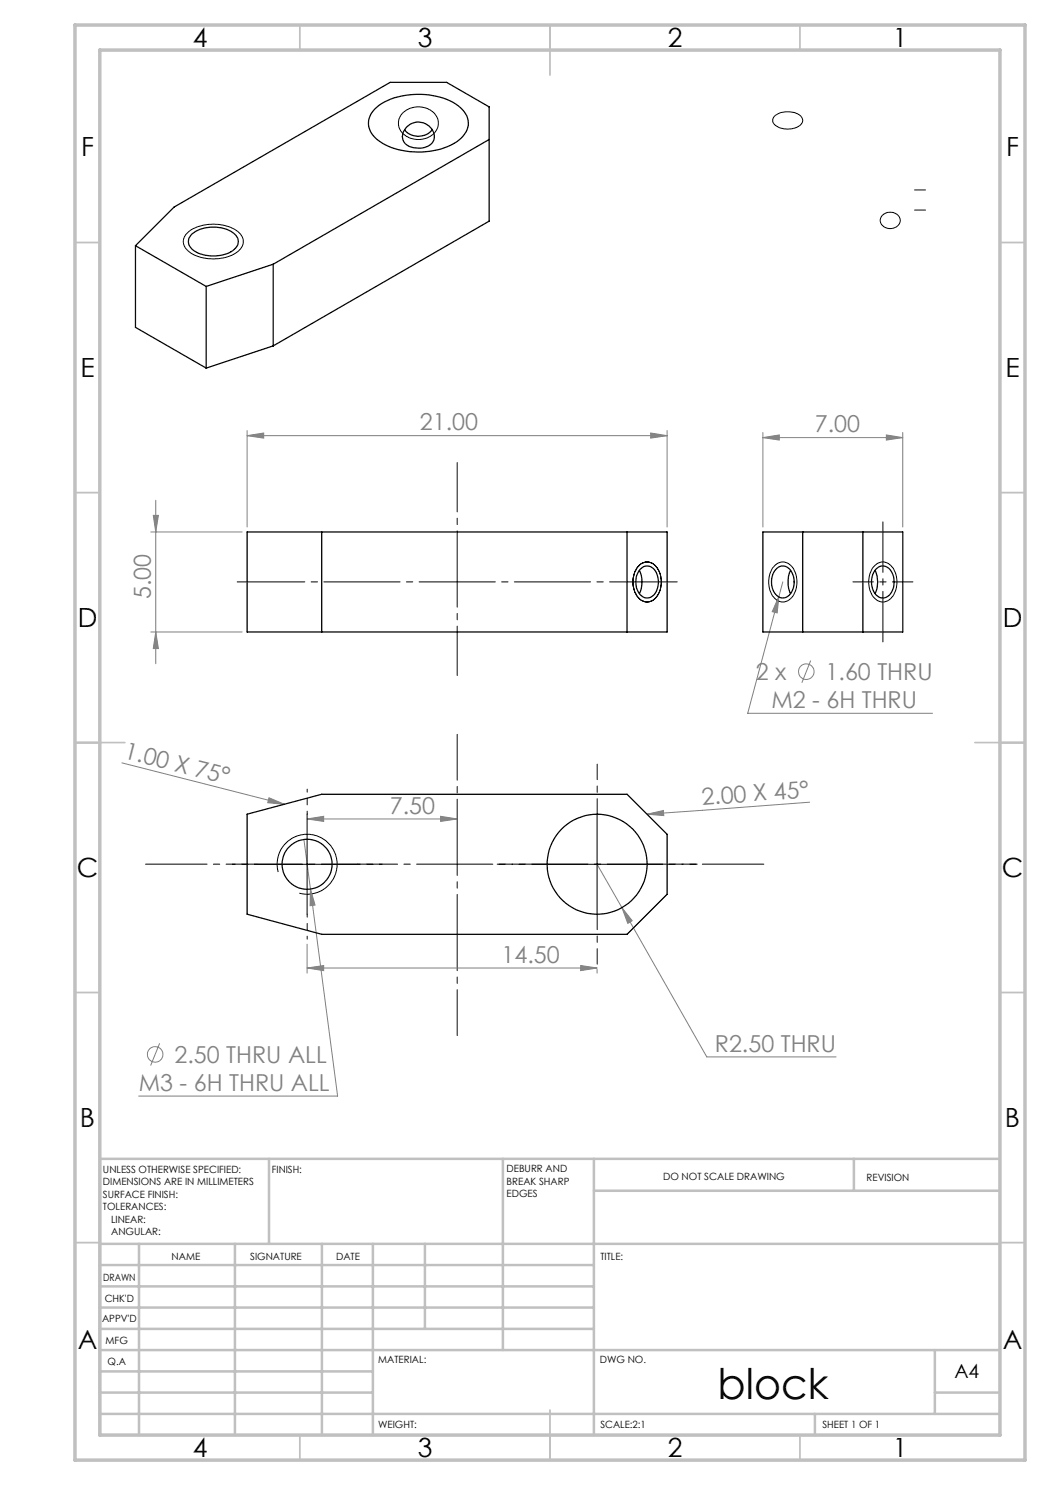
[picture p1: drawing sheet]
<svg xmlns="http://www.w3.org/2000/svg" width="210mm" height="297mm" viewBox="0 0 210 297" stroke-linecap="round" stroke-linejoin="round" font-family="sans-serif">
<g fill="none" stroke="#808080" stroke-width=".2">
<path d="M49.4 87.1l3.3-.5v1zM49.4 86.1v19.3M49.4 87.1h84M130.1 86.6l3.3 .5-3.3 .5zM133.4 86.1v19.3M152.6 87.5l3.3-.5v1zM152.6 86.5v18.9M152.6 87.5h28M177.3 87l3.3 .5-3.3 .5zM180.6 86.5v18.9M30.2 106.4h18.2M30.7 103.1h1l-.5 3.3z"/>
<path d="M31.2 100v32.7M155.8 119.3l-.4 3.3-1-.3zM156.6 116.4l-7.1 26.3h37M30.2 126.4h18.2M31.2 126.4l.5 3.3h-1zM162.1 132.1l-1.7 4.5M24.4 152.6l32.5 8.3M53.8 159.6l3.1 1.3-3.3-.4zM60.8 167.9l6.7 51.3h-39.8M61.4 163.8l3.3-.5v1zM61.4 163.8h30M62.1 177.8l.9 3.2-1 .1z"/>
<path d="M88.1 163.3l3.3 .5-3.3 .5zM119.4 172.9l22 38.5h25.8M129.4 162.8l3.3-.7 .1 1zM161.9 160.4l-32.5 2.4M61.4 193.6l3.3-.5v1zM61.4 188.8v5.8M61.4 193.6h58M116.1 193.1l3.3 .5-3.3 .5zM119.4 193.8v.8M124.4 181.5l2 2.6-.8 .6zM31.9 208.7l-1.8 4.4"/>
<circle cx="161.3" cy="134.3" r="1.55"/>
<circle cx="31" cy="210.9" r="1.55"/>
</g>
<g fill="none" stroke="#000" stroke-width=".2">
<path d="M80.5 22.7a4.4 4.4 0 0 1 7 1 3.4 3.4 0 0 1-3.3 4.2 3.8 3.8 0 0 1-4.5-3 2.75 2.75 0 0 1 .8-2.2zM155.1 23.1a4.3 4.3 0 0 1 5.2 .4 1.42 1.42 0 0 1-1 2 4.1 4.1 0 0 1-4.6-.9l-.1-.2a1.23 1.23 0 0 1 .5-1.3zM182.9 38h2.2M37.4 46.7a8.5 8.5 0 0 1 8.1-1.4 3.8 3.8 0 0 1 3.1 2.9 3.5 3.5 0 0 1-2.8 3.1 8.8 8.8 0 0 1-8.2-1.2 2.22 2.22 0 0 1-.2-3.4zM176.5 43.1a2.09 2.09 0 0 1 2.1-.6 2.09 2.09 0 0 1 1.5 1.7 2.06 2.06 0 0 1-2.1 1.5 2.06 2.06 0 0 1-2-1.7zM182.9 42h2.2M127.9 113a2.41 2.41 0 0 1 3.9 1.2 4.8 4.8 0 0 1-1.4 6 2.56 2.56 0 0 1-3.5-1.9 5.1 5.1 0 0 1 1-5.3zM154.9 113.2a2.31 2.31 0 0 1 3.9 .8 4.8 4.8 0 0 1-1.2 6.2 2.52 2.52 0 0 1-3.5-1.9 5.1 5.1 0 0 1 .8-5.1zM174.7 113.4a2.33 2.33 0 0 1 2.3-1 2.33 2.33 0 0 1 1.8 1.6 4.8 4.8 0 0 1-1.2 6.2 2.52 2.52 0 0 1-3.5-1.9 5.3 5.3 0 0 1 .6-4.9zM51.4 172.9h20M55.6 174.4a6 6 0 0 1 5.3-7.5 6 6 0 0 1 6.5 6.5 6 6 0 0 1-7.5 5.2M61.4 162.8v20"/>
<path d="M109.4 172.9h20M119.4 162.8v20"/>
</g>
<path d="M29.1 172.8h123.7" fill="none" stroke="#000" stroke-width=".2" stroke-dasharray="15.2 1.3 1.3 1.3" stroke-dashoffset="2.9"/>
<path d="M91.4 207.1v-60.2" fill="none" stroke="#000" stroke-width=".2" stroke-dasharray="15.2 1.3 1.3 1.3" stroke-dashoffset="6.1"/>
<path d="M47.4 116.4h88" fill="none" stroke="#000" stroke-width=".2" stroke-dasharray="15.2 1.3 1.3 1.3" stroke-dashoffset="1.7"/>
<path d="M91.4 135.1v-42.6" fill="none" stroke="#000" stroke-width=".2" stroke-dasharray="15.2 1.3 1.3 1.3" stroke-dashoffset="5.4"/>
<path d="M176.6 128.4v-24" fill="none" stroke="#000" stroke-width=".2" stroke-dasharray="15.2 1.3 1.3 1.3" stroke-dashoffset="5.1"/>
<path d="M182.6 116.4h-12" fill="none" stroke="#000" stroke-width=".2" stroke-dasharray="15.2 1.3 1.3 1.3" stroke-dashoffset="11.1"/>
<g fill="none" stroke="#c0c0c0" stroke-width=".35">
<path d="M60 5v5M110 5v10M160 5v5M15 48.5h5M200 48.5h5M15 98.5h5M200 98.5h5M15 148.5h10M195 148.5h10M15 198.5h5M200 198.5h5M15 248.5h5"/>
<path d="M200 248.5h5M60 287v5M110 282v10M160 287v5"/>
</g>
<g fill="none" stroke="#c0c0c0" stroke-width=".5">
<path d="M53.8 231.8v17M100.6 231.8v38.2M118.8 231.8v55.2M118.8 238.2h81.2M170.8 231.8v6.4M200 231.8h-180v55.2M20 248.8h180M20 257.3h98.8M20 253h98.8M27.8 248.8v38.2M47 248.8v38.2M64.4 248.8v38.2"/>
<path d="M74.6 248.8v38.2M85 248.8v17M20 265.8h98.8M20 261.5h98.8M20 278.5h54.6M20 274.3h54.6M20 270h180M187 278.5h13M187 270v12.8M20 282.8h180M163 282.8v4.2"/>
</g>
<path d="M15 5h190v287h-190zM20 10h180v277h-180z" fill="none" stroke="#c0c0c0" stroke-width=".7"/>
<path d="M109.4 172.8h-10M119.4 162.8v-10M129.4 172.8h10M119.4 182.8v10" fill="none" stroke="#000" stroke-width=".2" stroke-dasharray="15.2 1.3 1.3 1.3" stroke-dashoffset="12.1"/>
<path d="M51.4 172.8h-5M61.4 162.8v-5M71.4 172.8h5M61.4 182.8v5" fill="none" stroke="#000" stroke-width=".2" stroke-dasharray="15.2 1.3 1.3 1.3" stroke-dashoffset="14.6"/>
<g fill="#808080">
<path d="M53.8 159.6l3.1 1.3-3.3-.4z"/>
<path d="M129.4 162.8l3.3-.7 .1 1z"/>
<path d="M88.1 163.3l3.3 .5-3.3 .5zM61.4 163.8l3.3-.5v1zM116.1 193.1l3.3 .5-3.3 .5zM61.4 193.6l3.3-.5v1zM177.3 87l3.3 .5-3.3 .5zM152.6 87.5l3.3-.5v1z"/>
<path d="M49.4 87.1l3.3-.5v1zM130.1 86.6l3.3 .5-3.3 .5zM62.1 177.8l-.1 3.3 1-.1zM124.4 181.5l1.2 3.2 .8-.6zM155.8 119.3l-1.4 3 1 .3z"/>
<path d="M31.2 126.4l.5 3.3h-1zM30.7 103.1h1l-.5 3.3z"/>
</g>
<g fill="none" stroke="#000" stroke-width=".25">
<path d="M74.9 21.8a12.6 12.6 0 0 1 9.3-2.9 12.1 12.1 0 0 1 8.3 3 3.8 3.8 0 0 1-.3 5.8 14.1 14.1 0 0 1-11.7 2.4 8.9 8.9 0 0 1-6.4-3.8 3.7 3.7 0 0 1 .8-4.5zM81.3 25.4a3.2 3.2 0 0 1 3.5-.8 3.2 3.2 0 0 1 2.1 3 2.84 2.84 0 0 1-3.3 2 3 3 0 0 1-3-1.5 2.49 2.49 0 0 1 .7-2.7zM86.5 25.9a3.6 3.6 0 0 1-5.6 .1M97.8 27.9l-43.2 24.9M27.1 49.1l14.1 8.2M27.1 49.1l7.7-7.7 43.2-24.9h11.3l8.5 4.9v22.8l-43.2 25M27.1 49.1v16.4l14.1 8.1M38.4 46.8a7.4 7.4 0 0 1 8.5 0 2.06 2.06 0 0 1-.7 3.5 7.5 7.5 0 0 1-7.8-.5 1.96 1.96 0 0 1 0-3zM41.2 57.3v16.3M54.6 52.8l-13.4 4.5M54.6 52.8v16.4M54.6 69.2l-13.4 4.4"/>
<path d="M49.4 106.4h84v20h-84zM64.3 106.4v20M125.4 106.4v20M127.9 114.1a5.6 5.6 0 0 1 0 4.6M128 113.9a1.91 1.91 0 0 1 1.9-.6 1.91 1.91 0 0 1 1.4 1.4 3.9 3.9 0 0 1-1.2 4.7 2.07 2.07 0 0 1-2.7-1.5 4.2 4.2 0 0 1 .6-4zM152.6 106.4h28v20h-28zM155.2 113.9a1.89 1.89 0 0 1 1.9-.6 1.89 1.89 0 0 1 1.4 1.4 3.8 3.8 0 0 1-1.2 4.7 2.14 2.14 0 0 1-2.9-1.9 4 4 0 0 1 .8-3.6zM158.1 114.1a5.4 5.4 0 0 0 0 4.6M160.5 106.4v20M172.6 106.4v20M175 114.1a5.6 5.6 0 0 1 0 4.6M175.2 113.9a1.91 1.91 0 0 1 1.9-.6 1.91 1.91 0 0 1 1.4 1.4 3.8 3.8 0 0 1-1.2 4.7 2.14 2.14 0 0 1-2.9-1.9 4.1 4.1 0 0 1 .8-3.6z"/>
<path d="M49.4 162.8l14.9-3.9h61.1l8 8v12l-8 8h-61.1l-14.9-4.1z"/>
<circle cx="61.4" cy="172.8" r="5"/>
<circle cx="119.4" cy="172.8" r="10"/>
</g>
<text font-size="8.5" x="143.5" y="279.7">block</text>
<g font-size="5.3">
<text x="38.5" y="9.5">4</text>
<text x="83.5" y="9.5">3</text>
<text x="133.6" y="9.5">2</text>
<text x="178.6" y="9.5">1</text>
<text x="16.2" y="31.3">F</text>
<text x="201.2" y="31.3">F</text>
<text x="16.1" y="75.5">E</text>
<text x="201.1" y="75.5">E</text>
<text x="15.5" y="125.5">D</text>
<text x="200.5" y="125.5">D</text>
<text x="15.4" y="175.5">C</text>
<text x="200.4" y="175.5">C</text>
<text x="16" y="225.5">B</text>
<text x="201" y="225.5">B</text>
<text x="15.5" y="269.8">A</text>
<text x="200.5" y="269.8">A</text>
<text x="38.5" y="291.5">4</text>
<text x="83.5" y="291.5">3</text>
<text x="133.6" y="291.5">2</text>
<text x="178.6" y="291.5">1</text>
</g>
<g font-size="4.7" fill="#808080">
<text x="84" y="86.1">21.00</text>
<text x="163" y="86.5">7.00</text>
<text x="30.2" y="119.8" transform="rotate(-90 30.2 119.8)">5.00</text>
<text x="151.1" y="136">2 x</text>
<text x="165.1" y="136">1.60 THRU</text>
<text x="154.3" y="141.6">M2 - 6H THRU</text>
<text x="24.6" y="151.6" transform="rotate(14 24.6 151.6)">1.00 X 75°</text>
<text x="140.4" y="161" transform="rotate(-4 140.4 161)">2.00 X 45°</text>
<text x="78" y="162.8">7.50</text>
<text x="100.3" y="192.6">14.50</text>
<text x="34.9" y="212.6">2.50 THRU ALL</text>
<text x="143" y="210.4">R2.50 THRU</text>
<text x="27.8" y="218.2">M3 - 6H THRU ALL</text>
</g>
<text font-size="3.9" x="190.9" y="275.5">A4</text>
<g font-size="2">
<text x="20.6" y="234.6">UNLESS OTHERWISE SPECIFIED:</text>
<text x="20.6" y="237.1">DIMENSIONS ARE IN MILLIMETERS</text>
<text x="20.6" y="239.6">SURFACE FINISH:</text>
<text x="54.4" y="234.6">FINISH:</text>
<text x="101.3" y="234.5">DEBURR AND</text>
<text x="101.3" y="237">BREAK SHARP</text>
<text x="101.3" y="239.5">EDGES</text>
<text x="132.6" y="236">DO NOT SCALE DRAWING</text>
<text x="173.3" y="236.2">REVISION</text>
<text x="20.6" y="242.1">TOLERANCES:</text>
<text x="22.2" y="244.6">LINEAR:</text>
<text x="22.2" y="247.1">ANGULAR:</text>
<text x="34.3" y="252">NAME</text>
<text x="50" y="251.9">SIGNATURE</text>
<text x="67.2" y="251.9">DATE</text>
<text x="120.1" y="251.9">TITLE:</text>
<text x="20.6" y="256.1">DRAWN</text>
<text x="20.9" y="260.3">CHK'D</text>
<text x="20.4" y="264.4">APPV'D</text>
<text x="21.1" y="268.8">MFG</text>
<text x="21.5" y="273">Q.A</text>
<text x="75.6" y="272.5">MATERIAL:</text>
<text x="120" y="272.5">DWG NO.</text>
<text x="75.6" y="285.5">WEIGHT:</text>
<text x="120.1" y="285.6">SCALE:2:1</text>
<text x="164.5" y="285.6">SHEET 1 OF 1</text>
</g>
</svg>
